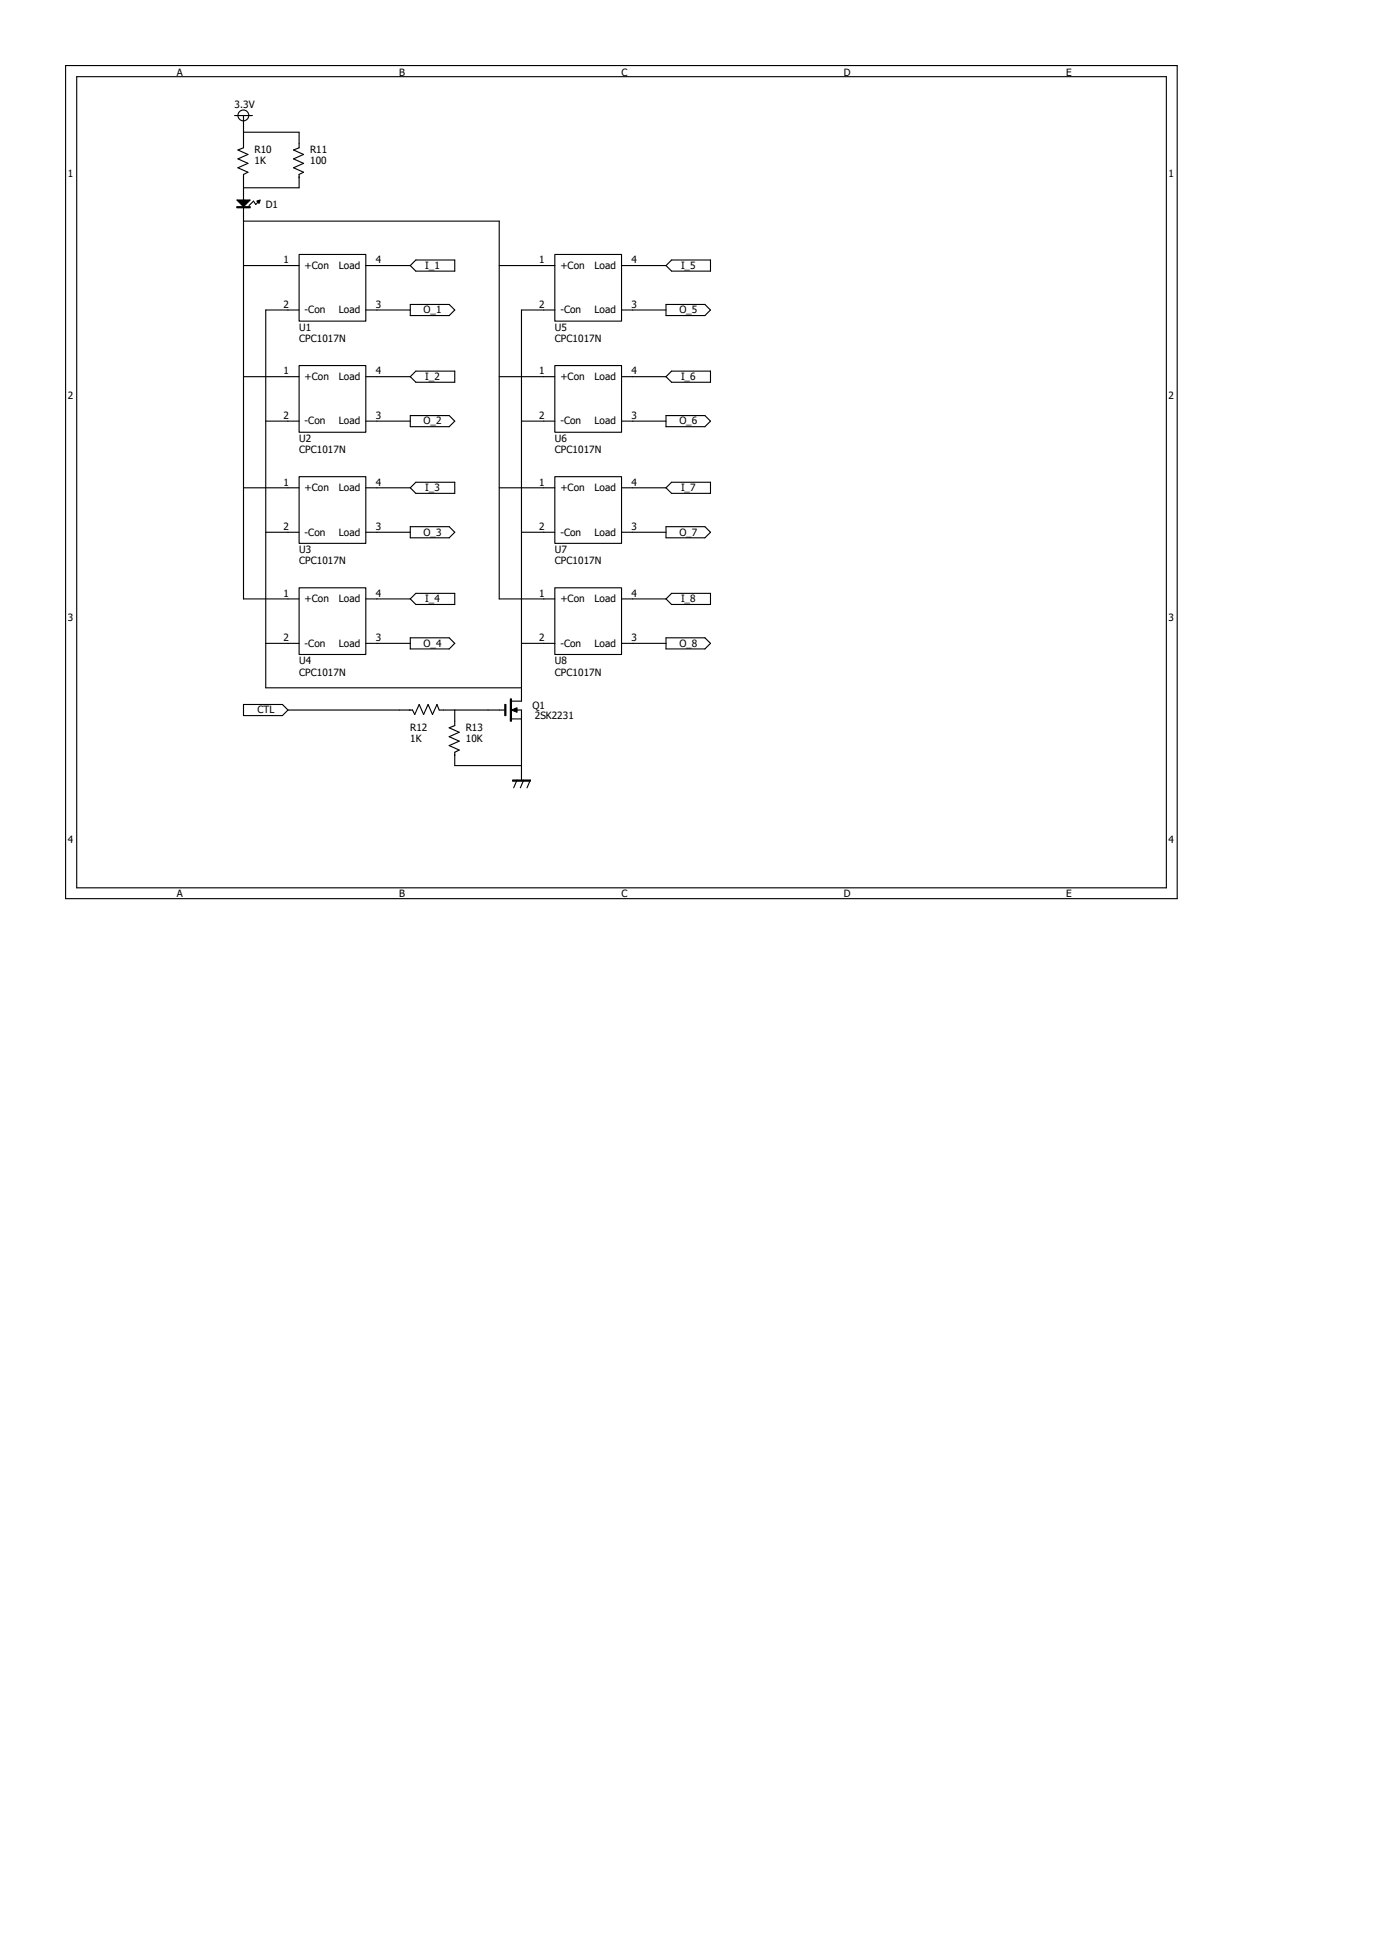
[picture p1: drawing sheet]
<svg xmlns="http://www.w3.org/2000/svg" width="210mm" height="297mm" viewBox="0 0 210 297" stroke-linecap="round" stroke-linejoin="round" font-family="sans-serif">
<g fill="none" stroke="#000" stroke-width=".17">
<path d="M10 10h169.3v126.9h-169.3zM11.7 11.7h165.9v123.6h-165.9zM35.7 17.6h2.7M37.1 17.6v4.9l-.9 .4 1.6 .6-1.6 .7 1.6 .7-1.6 .7 1.6 .6-.7 .4v3.9M37.1 31.7v59.6h8.5M37.1 33.7h38.9v57.6h8.5M37.1 20.2h8.5v2.3l-.9 .4 1.5 .6-1.5 .7 1.5 .7-1.5 .7 1.5 .6-.6 .4v2h-8.5M39.5 30.6l-.6 .6-.3-.6-.7 .7M45.6 38.8h10.1v10.1h-10.1zM63.3 39.6h6v1.7h-6l-.8-.8zM84.5 38.8h10.2v10.1h-10.2zM37.1 40.5h8.5"/>
<path d="M37.1 57.4h8.5M45.6 55.7h10.1v10.2h-10.1zM45.6 47.2h-5.1v57.6h38.9M55.7 40.5h6.8M55.7 47.2h6.8M55.7 57.4h6.8M62.5 46.4h5.9l.9 .8-.9 .9h-5.9zM63.3 56.6h6v1.7h-6l-.8-.9zM76 40.5h8.5M76 57.4h8.5M84.5 55.7h10.2v10.2h-10.2zM84.5 47.2h-5.1v59.6h-1.7"/>
<path d="M94.7 40.5h6.7M94.7 47.2h6.7M94.7 57.4h6.7M101.4 46.4h6l.8 .8-.8 .9h-6zM101.4 40.5l.9-.9h5.9v1.7h-5.9zM101.4 57.4l.9-.8h5.9v1.7h-5.9zM37.1 74.3h8.5M40.5 64.2h5.1M45.6 72.6h10.1v10.2h-10.1zM55.7 64.2h6.8M55.7 74.3h6.8M62.5 74.3l.8-.8h6v1.7h-6z"/>
<path d="M62.5 63.3h5.9l.9 .9-.9 .8h-5.9zM76 74.3h8.5M79.4 64.2h5.1M84.5 72.6h10.2v10.2h-10.2zM94.7 64.2h6.7M94.7 74.3h6.7M101.4 63.3h6l.8 .9-.8 .8h-6zM101.4 74.3l.9-.8h5.9v1.7h-5.9zM40.5 81.1h5.1M40.5 98h5.1M45.6 89.6h10.1v10.1h-10.1zM55.7 81.1h6.8"/>
<path d="M55.7 91.3h6.8M55.7 98h6.8M62.5 91.3l.8-.9h6v1.7h-6zM62.5 80.3h5.9l.9 .8-.9 .9h-5.9zM62.5 97.2h5.9l.9 .8-.9 .9h-5.9zM79.4 81.1h5.1M79.4 98h5.1M84.5 89.6h10.2v10.1h-10.2zM94.7 81.1h6.7M94.7 91.3h6.7M94.7 98h6.7M101.4 80.3h6l.8 .8-.8 .9h-6z"/>
<path d="M101.4 91.3l.9-.9h5.9v1.7h-5.9zM101.4 97.2h6l.8 .8-.8 .9h-6zM37.1 107.4h5.9l.9 .8-.9 .9h-5.9zM43.9 108.2h18.9l.4 .7 .6-1.5 .7 1.5 .7-1.5 .7 1.5 .6-1.5 .4 .8h10M69.3 108.2v2.4l-.9 .3 1.5 .7-1.5 .7 1.5 .6-1.5 .7 1.5 .7-.6 .3v2.1h10.1M77.7 109.6h1.7M78.6 108.2h.8v10.7M78.7 118.9l-.5 1.2M79.8 118.9l-.6 1.2M80.8 118.9l-.5 1.2"/>
<circle cx="37.1" cy="17.6" r=".83"/>
</g>
<path d="M36.1 31.5h2v.2h-2zM36.1 30.5h2l-1 1zM39.1 30.6l.5-.1-.1 .5zM76.9 107.4h.1v1.7h-.1zM77.7 106.5h.2v3.4h-.2zM77.9 108.2l.8-.3v.6zM78.1 118.9h2.7v.1h-2.7z" fill="#000" stroke="#000" stroke-width=".17"/>
<g font-size="1.5">
<text x="26.9" y="11.5">A</text>
<text x="60.8" y="11.5">B</text>
<text x="94.7" y="11.5">C</text>
<text x="128.5" y="11.5">D</text>
<text x="162.4" y="11.5">E</text>
<text x="35.7" y="16.4">3.3V</text>
<text x="38.8" y="23.4">R10</text>
<text x="47.2" y="23.4">R11</text>
<text x="10.3" y="26.9">1</text>
<text x="38.8" y="25.1">1K</text>
<text x="47.2" y="25.1">100</text>
<text x="178" y="26.9">1</text>
<text x="40.5" y="31.7">D1</text>
<text x="43.2" y="40.1">1</text>
<text x="46.4" y="41">+Con</text>
<text x="51.6" y="41">Load</text>
<text x="57.2" y="40.1">4</text>
<text x="64.8" y="41">I_1</text>
<text x="82.1" y="40.1">1</text>
<text x="85.3" y="41">+Con</text>
<text x="90.6" y="41">Load</text>
<text x="96.2" y="40.1">4</text>
<text x="103.7" y="41">I_5</text>
<text x="43.2" y="46.9">2</text>
<text x="46.4" y="47.8">-Con</text>
<text x="51.6" y="47.8">Load</text>
<text x="57.2" y="46.9">3</text>
<text x="64.5" y="47.8">O_1</text>
<text x="82.1" y="46.9">2</text>
<text x="85.3" y="47.8">-Con</text>
<text x="90.6" y="47.8">Load</text>
<text x="96.2" y="46.9">3</text>
<text x="103.5" y="47.8">O_5</text>
<text x="45.6" y="52.2">CPC1017N</text>
<text x="45.6" y="50.5">U1</text>
<text x="84.5" y="52.2">CPC1017N</text>
<text x="84.5" y="50.5">U5</text>
<text x="43.2" y="57.1">1</text>
<text x="46.4" y="57.9">+Con</text>
<text x="51.6" y="57.9">Load</text>
<text x="57.2" y="57.1">4</text>
<text x="64.8" y="57.9">I_2</text>
<text x="82.1" y="57.1">1</text>
<text x="85.3" y="57.9">+Con</text>
<text x="90.6" y="57.9">Load</text>
<text x="96.2" y="57.1">4</text>
<text x="103.7" y="57.9">I_6</text>
<text x="10.3" y="60.8">2</text>
<text x="43.2" y="63.8">2</text>
<text x="46.4" y="64.7">-Con</text>
<text x="51.6" y="64.7">Load</text>
<text x="57.2" y="63.8">3</text>
<text x="64.5" y="64.7">O_2</text>
<text x="82.1" y="63.8">2</text>
<text x="85.3" y="64.7">-Con</text>
<text x="90.6" y="64.7">Load</text>
<text x="96.2" y="63.8">3</text>
<text x="103.5" y="64.7">O_6</text>
<text x="178" y="60.8">2</text>
<text x="45.6" y="69.1">CPC1017N</text>
<text x="45.6" y="67.4">U2</text>
<text x="84.5" y="69.1">CPC1017N</text>
<text x="84.5" y="67.4">U6</text>
<text x="43.2" y="74">1</text>
<text x="46.4" y="74.8">+Con</text>
<text x="51.6" y="74.8">Load</text>
<text x="57.2" y="74">4</text>
<text x="64.8" y="74.8">I_3</text>
<text x="82.1" y="74">1</text>
<text x="85.3" y="74.8">+Con</text>
<text x="90.6" y="74.8">Load</text>
<text x="96.2" y="74">4</text>
<text x="103.7" y="74.8">I_7</text>
<text x="43.2" y="80.8">2</text>
<text x="46.4" y="81.6">-Con</text>
<text x="51.6" y="81.6">Load</text>
<text x="57.2" y="80.8">3</text>
<text x="64.5" y="81.6">O_3</text>
<text x="82.1" y="80.8">2</text>
<text x="85.3" y="81.6">-Con</text>
<text x="90.6" y="81.6">Load</text>
<text x="96.2" y="80.8">3</text>
<text x="103.5" y="81.6">O_7</text>
<text x="45.6" y="86">CPC1017N</text>
<text x="45.6" y="84.3">U3</text>
<text x="84.5" y="86">CPC1017N</text>
<text x="84.5" y="84.3">U7</text>
<text x="10.3" y="94.7">3</text>
<text x="43.2" y="90.9">1</text>
<text x="46.4" y="91.8">+Con</text>
<text x="51.6" y="91.8">Load</text>
<text x="57.2" y="90.9">4</text>
<text x="64.8" y="91.8">I_4</text>
<text x="82.1" y="90.9">1</text>
<text x="85.3" y="91.8">+Con</text>
<text x="90.6" y="91.8">Load</text>
<text x="96.2" y="90.9">4</text>
<text x="103.7" y="91.8">I_8</text>
<text x="178" y="94.7">3</text>
<text x="43.2" y="97.7">2</text>
<text x="45.6" y="101.3">U4</text>
<text x="46.4" y="98.6">-Con</text>
<text x="51.6" y="98.6">Load</text>
<text x="57.2" y="97.7">3</text>
<text x="64.5" y="98.6">O_4</text>
<text x="82.1" y="97.7">2</text>
<text x="84.5" y="101.3">U8</text>
<text x="85.3" y="98.6">-Con</text>
<text x="90.6" y="98.6">Load</text>
<text x="96.2" y="97.7">3</text>
<text x="103.5" y="98.6">O_8</text>
<text x="45.6" y="103">CPC1017N</text>
<text x="84.5" y="103">CPC1017N</text>
<text x="39.2" y="108.7">CTL</text>
<text x="62.5" y="113.1">1K</text>
<text x="62.5" y="111.4">R12</text>
<text x="71" y="113.1">10K</text>
<text x="71" y="111.4">R13</text>
<text x="81.1" y="108">Q1</text>
<text x="81.4" y="109.6">2SK2231</text>
<text x="10.3" y="128.5">4</text>
<text x="178" y="128.5">4</text>
<text x="26.9" y="136.7">A</text>
<text x="60.8" y="136.7">B</text>
<text x="94.7" y="136.7">C</text>
<text x="128.5" y="136.7">D</text>
<text x="162.4" y="136.7">E</text>
</g>
</svg>
